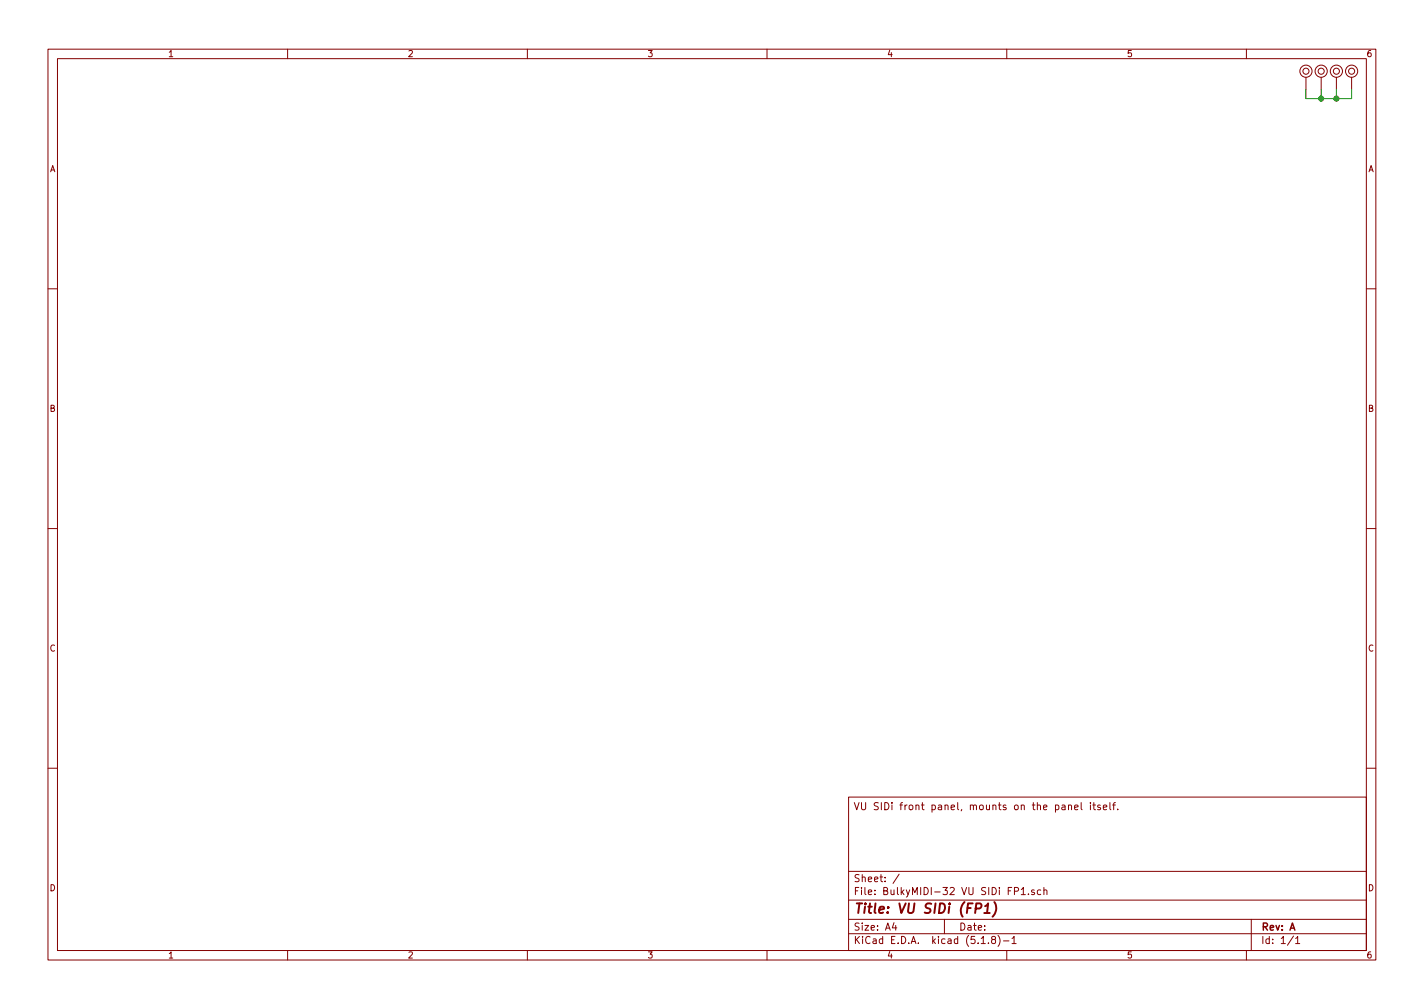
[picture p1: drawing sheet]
<svg xmlns="http://www.w3.org/2000/svg" width="297mm" height="210mm" viewBox="0 0 297 210" stroke-linecap="round" stroke-linejoin="round" font-family="sans-serif">
<g fill="none" stroke="#840000" stroke-width=".21">
<path d="M10 10.3h277v189.9h-277zM12 12.2h273v186.1h-273zM60 10.3v1.9M110 10.3v1.9M160 10.3v1.9M210 10.3v1.9M260 10.3v1.9M272.4 16.1v2.6M275.6 16.1v2.6M278.8 16.1v2.6M281.9 16.1v2.6M10 60.2h2"/>
<path d="M285 60.2h2M10 110.3h2M285 110.3h2M10 160.2h2M177 166.3h108v32h-108zM221.5 168h.6l.1 .9M222.2 168.3h-.5l-.2 .2 .2 .4 .5-.1M222.9 168l.2-.1 .3 .1 .1 .9M222.9 167.9v1M224.2 168.4l.7-.1-.1-.3-.4-.1-.2 .2v.7h.6M225.5 167.4v1.3l.2 .2M227.5 167.4v.2"/>
<path d="M227.5 167.9v1M227.9 167.9h.6M228.2 167.4v1.3l.3 .2M229.5 168l-.3-.1-.2 .2v.2l.5 .2v.3h-.5M230.1 168.4l.8-.1-.1-.3-.4-.1-.3 .2 .1 .7h.6M231.5 167.4v1.3l.2 .2M232.1 167.9h.6M232.7 167.4l-.4 .2v1.3M233.1 168.8v.1M285 160.2h2M60 198.3v1.9M110 198.3v1.9"/>
<path d="M160 198.3v1.9M177 194.8h108M177 191.8h108M177 187.8h108M177 181.8h108M186.5 192.5l-.4 1h1M186.8 193v1M187.6 182.3l-1.3 2M197 191.8v3M204.7 196.8h.8M206.2 196.7v.1M207.1 196l-.3-.3 .3-.4 .5 .2-.1 .4a.52 .52 0 0 0-.6 .2 .52 .52 0 0 0 .1 .6l.4 .1 .2-.1 .1-.4-.3-.3"/>
<path d="M208.2 195.1a1.71 1.71 0 0 1 0 2.3M209.3 196.3h1.2M210 198.3v1.9M211.1 195.8l.4-.5v1.5M211.1 196.8h.9M211.6 185.9l.7-.1 .2-.2-.1-.3-.2-.2h-.6v1.5M213 185.5l.5-.4v1.5M213 186.6h.9M214.5 186.5v.1M215.7 185.7l-.3-.1-.2 .2v.2l.5 .2v.3h-.5M217.1 185.7l-.4-.1-.3 .3 .1 .6 .2 .1 .4-.1M217.8 185.7l.2-.1 .3 .1 .1 .9"/>
<path d="M217.8 185.1v1.5M260 198.3v1.9M261 191.8v6.5M269.8 195.2l-1.2 2M270.3 195.8l.4-.5v1.5M270.3 196.8h.8"/>
<circle cx="272.4" cy="14.9" r=".63"/>
<circle cx="272.4" cy="14.9" r="1.27"/>
<circle cx="275.6" cy="14.9" r=".63"/>
<circle cx="275.6" cy="14.9" r="1.27"/>
<circle cx="278.8" cy="14.9" r=".63"/>
<circle cx="278.8" cy="14.9" r="1.27"/>
<circle cx="281.9" cy="14.9" r=".63"/>
<circle cx="281.9" cy="14.9" r="1.27"/>
</g>
<path d="M203.5 189.5l1-.1 .2-.6-.1-.3-.9-.1-.3 2M205.3 190.4h1.2M205.5 189l.6-.6-.2 2M207.4 188.2a2.31 2.31 0 0 1-.4 3" fill="none" stroke="#840000" stroke-width=".41"/>
<path d="M272.4 18.7v1.9h9.5v-1.9M275.6 18.7v1.9M278.8 18.7v1.9" fill="none" stroke="#008400" stroke-width=".21"/>
<g fill="#008400" stroke="#008400" stroke-width=".25">
<circle cx="275.6" cy="20.6" r=".51"/>
<circle cx="278.8" cy="20.6" r=".51"/>
</g>
<text font-size="2.8" fill="#840000" x="178" y="190.5">Title: VU SIDi (FP1)</text>
<g font-size="2.1" fill="#840000">
<text x="178" y="169">VU SIDi front panel, mounts on the panel itself.</text>
<text x="178" y="184">Sheet: /</text>
<text x="178" y="186.7">File: BulkyMIDI-32 VU SIDi FP1.sch</text>
<text x="178" y="196.9">KiCad E.D.A. kicad (5.1.8)-1</text>
<text x="178" y="194.1">Size: A4</text>
<text x="200" y="194.1">Date:</text>
<text x="263" y="194.1">Rev: A</text>
<text x="263" y="196.9">Id: 1/1</text>
</g>
<g font-size="1.8" fill="#840000">
<text x="35" y="11.9">1</text>
<text x="85" y="11.9">2</text>
<text x="135" y="11.9">3</text>
<text x="185" y="11.9">4</text>
<text x="235" y="11.9">5</text>
<text x="285" y="11.9">6</text>
<text x="10.4" y="35.9">A</text>
<text x="285.4" y="35.9">A</text>
<text x="10.4" y="85.9">B</text>
<text x="285.4" y="85.9">B</text>
<text x="10.4" y="135.9">C</text>
<text x="285.4" y="135.9">C</text>
<text x="10.4" y="185.9">D</text>
<text x="285.4" y="185.9">D</text>
<text x="35" y="199.9">1</text>
<text x="85" y="199.9">2</text>
<text x="135" y="199.9">3</text>
<text x="185" y="199.9">4</text>
<text x="235" y="199.9">5</text>
<text x="285" y="199.9">6</text>
</g>
</svg>
